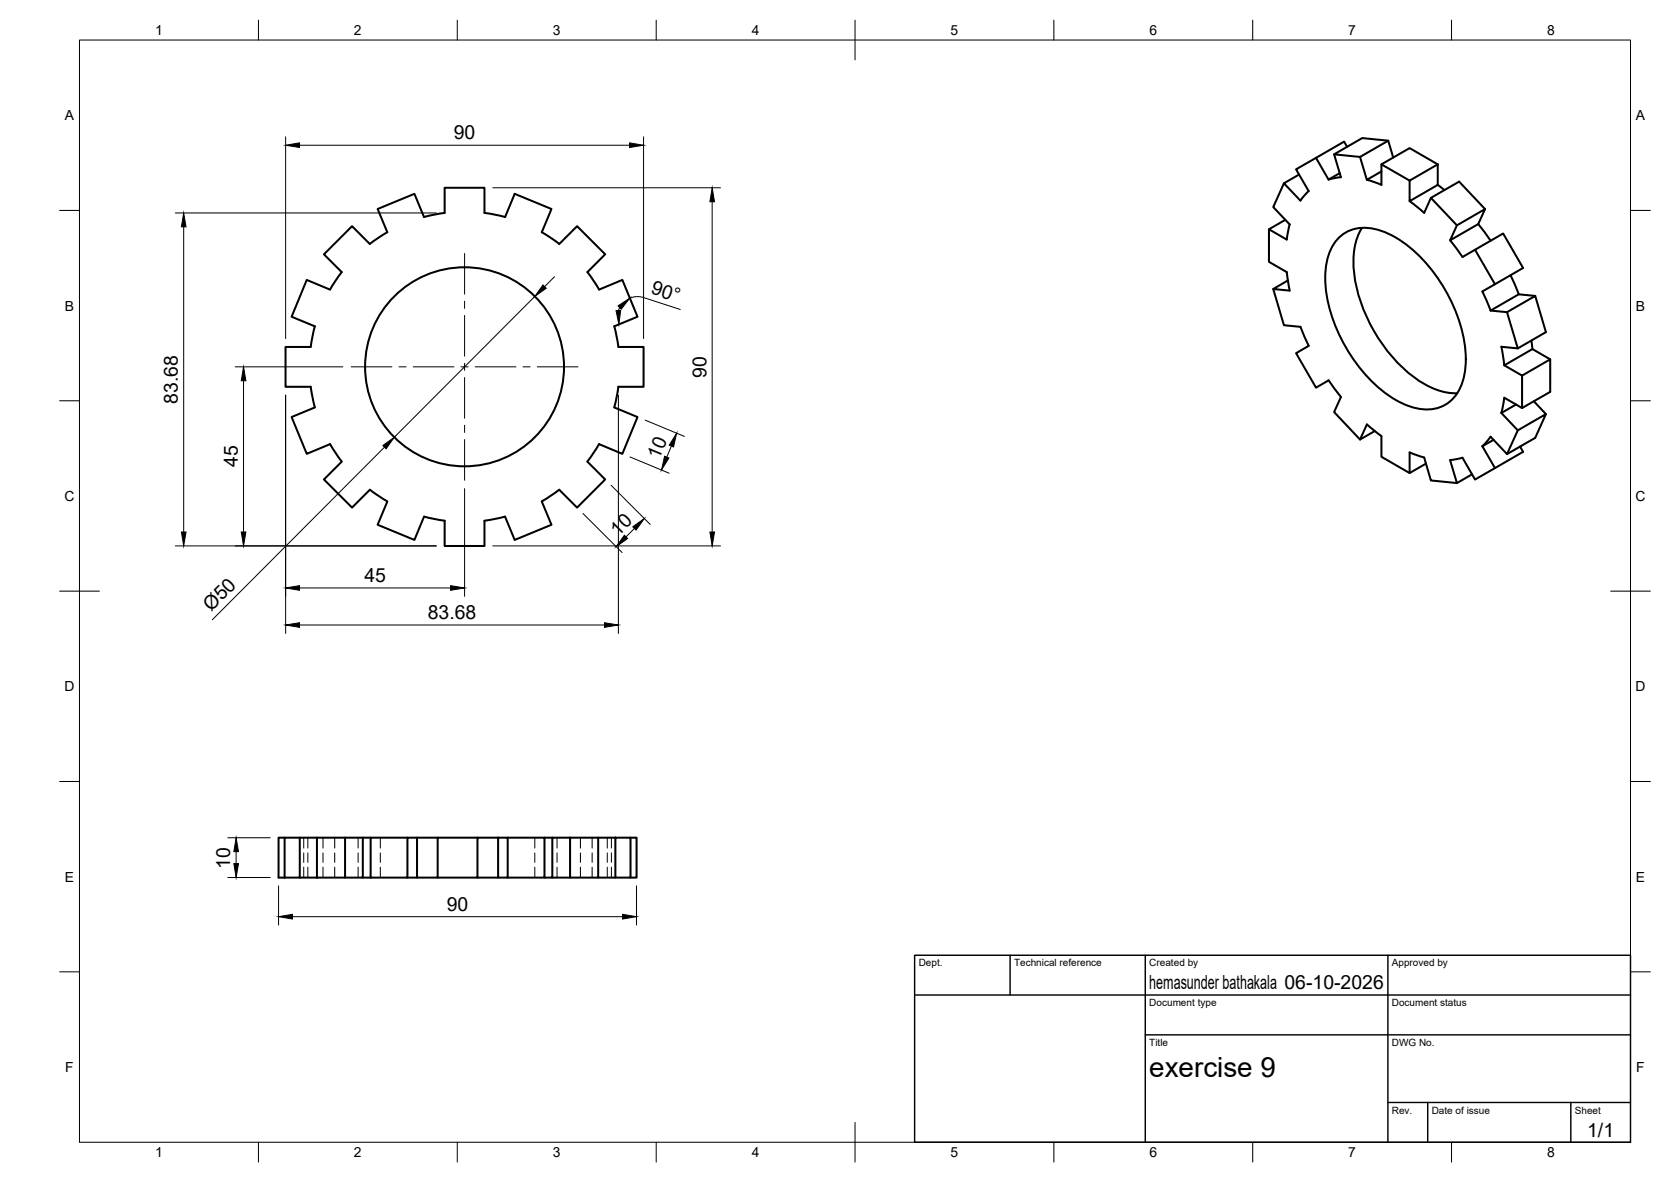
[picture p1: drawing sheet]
<svg xmlns="http://www.w3.org/2000/svg" width="420mm" height="297mm" viewBox="0 0 420 297" stroke-linecap="round" stroke-linejoin="round" font-family="sans-serif">
<!-- layer: Visible -->
<g fill="none" stroke="#000" stroke-width=".51">
<path d="M330.9 39.7l3.2 5.4 2.7-1.6M335.4 38.8l6.6 .6 7.1-4 1.2 4.2M338.7 36.9l-.7-1.3-12.1 7 3.2 5.4-2.1 2.4-4.2-4.3 3.8-2.2M342 39.4l1.7 5.8 3.6-2.1M349.1 35.4l-6.6-.7-7.1 4.1 1.8 5.7M106.6 54.6l-2.4-5.9-9.2 3.8 2.4 5.9-4.4 2.9-4.5-4.5-7.1 7.1 4.5 4.5-2.9 4.4M127 54.5l-5.2-1v-6.3h-10v6.3l-5.2 1M127 54.6l2.4-5.9 9.3 3.8-2.5 5.9 4.4 2.9 4.5-4.5 7.1 7.1-4.5 4.5 2.9 4.4M319.1 57.6v8.2l4.4 2.6M322.8 46.1l-2.7 5.9 4.2 4.4-.8 3.8-4.4-2.6 4.1-2.3M336.8 59.6a10.1 10.1 0 0 1 10.7-1.5 32.1 32.1 0 0 1 15.4 13.9 35.5 35.5 0 0 1 5.6 20.2 11.2 11.2 0 0 1-5.7 9.8 12.8 12.8 0 0 1-11.9-1.5 39.1 39.1 0 0 1-17.7-30.6 14.1 14.1 0 0 1 3.6-10.3zM337.2 44.5l-3.1 .6"/>
<path d="M342.5 57.3a19.3 19.3 0 0 0-1.6 14 40.1 40.1 0 0 0 16.5 24.8 16.4 16.4 0 0 0 9 2.7M347.3 41.3l7.1 4.1M354.4 50.5l3.7 3 1.7-3.8 7.1-4.1 6.5 6.9M354.4 45.4l7.1-4.1v5.2l-7.1 4.1zM359.8 49.7l6.5 6.9M361.5 41.3l-7.1-4.1-7.1 4.1v5.2l-3.6-1.3M361.5 46.5l1.7 1.3M366.3 56.6l7.1-4.1-1.7 3.8-7.1 4.1zM371.7 56.3l3.1 4.2M83 72.8l-5.9-2.5-3.8 9.3 5.9 2.4M150.6 72.8l5.9-2.5 3.8 9.3-5.8 2.4M320.1 72.6l2.7 9.1 4.2 .4"/>
<path d="M323.5 68.4l.8 4.6M323.8 70.5l-3.7 2.1 4.2 .4M364.6 60.4l3.1 4.2 10.3-5.9 5 8.6-10.3 5.9 2.1 4.8M370.9 62.8l5 8.6M378.9 78.5l2.7 9.1M379.8 69.2l2.1 4.8M386 74.4l-4.1-.4-7.1 4 4.1 .5 7.1-4.1 2.7 9.1-7.1 4.1-4.1-.5 .7 4.7M79.2 82l-1.1 5.2h-6.3v10h6.3l1.1 5.2M154.5 82l1 5.2h6.3v10h-6.3l-1 5.2M327 82.1l2.1 4.8M329.1 86.9l-3.2 1.9 5 8.6 3.2-1.8M334.1 95.6l3.1 4.2-1.8 3.8 6.6 6.9 3.7-2.2"/>
<path d="M378.2 91.8l4.5 2.6 7.1-4.1v8.2l-7.1 4-4.5-2.6-.7 3.9M382.7 94.4v8.1M385.1 85.6l.2 2.1M389.8 90.3l-4.5-2.6-7.1 4.1M79.2 102.4l-5.9 2.4 3.8 9.3 5.9-2.5M83 111.6l2.9 4.4M85.9 116l-4.5 4.5 7.1 7.1 4.5-4.5 4.4 2.9M147.7 116l4.5 4.5-7.1 7.1-4.5-4.5-4.4 2.9M150.6 111.6l-2.9 4.4M154.5 102.4l5.8 2.4-3.8 9.3-5.9-2.5M343.7 106.7l-1.7 3.8M343.7 106.6l3.7 3-.1 5.2 7.1 4.1 4.1-2.4"/>
<path d="M354.4 118.9v-5.2l3.7 1.3 1.7 5.7 6.5 .7 3.8-2.2M364.6 115.6l1.7 5.8M372.7 112.1l3.2 5.5M375.5 110.5l-2.8 1.6M377.5 103.8l4.1 4.3 7.1-4-2.7 5.9-7.1 4.1-4.1-4.4-2.1 2.4M381.2 101.7l-3.7 2.1M381.6 108.1l-2.7 6M382.2 112.2l.8 1.3-12.1 7-3.2-5.5-3.1 .6M385.7 100.8l3 3.3M97.4 126l-2.4 5.9 9.2 3.8 2.4-5.9M127 129.8l-5.2 1.1v6.3h-10v-6.3l-5.2-1.1M136.2 126l2.5 5.9-9.3 3.8-2.4-5.9"/>
<path d="M71.6 210.5h-1.6v10h1.6M75.4 210.5h-3.8v10M79.7 210.5h-4.3v10h-3.8M86.8 210.5h-7.1v10M91.2 210.5h-4.4v10h-7.1M93.2 210.5h-2v10h-4.4M102.4 210.5h-9.2v10M104.9 210.5h-2.5v10h-9.2M110 210.5h-5.1v10h-2.5M120.1 210.5h-10.1v10h-5.1M125.2 210.5h2.5v10h-2.5zM125.2 210.5h-5.1v10h-10.1"/>
<path d="M127.7 210.5h9.2v10h-9.2M136.9 210.5h2M143.3 210.5h7.1v10h-7.1zM143.3 210.5h-4.4v10h-2M150.4 210.5h4.3M154.7 210.5h3.8v10h-3.8zM158.5 210.5h1.6v10h-1.6M75.4 220.5h4.3M91.2 220.5h2M120.1 220.5h5.1M138.9 220.5h4.4M150.4 220.5h4.3"/>
<circle cx="116.8" cy="92.2" r="25"/>
</g>
<!-- layer: Hidden -->
<g fill="none" stroke="#000" stroke-width=".25">
<path d="M76.4 210.5v2.6M76.4 214.3v2.4M76.4 217.9v2.6M77.4 210.5v2.6M77.4 214.3v2.4M77.4 217.9v2.6M81.2 210.5v2.6M81.2 214.3v2.4M81.2 217.9v2.6M84.2 210.5v2.6M84.2 214.3v2.4M84.2 217.9v2.6"/>
<path d="M90 210.5v2.6M90 214.3v2.4M90 217.9v2.6M95.6 210.5v2.6M95.6 214.3v2.4M95.6 217.9v2.6M134.5 210.5v2.6M134.5 214.3v2.4M134.5 217.9v2.6M140.1 210.5v2.6M140.1 214.3v2.4M140.1 217.9v2.6"/>
<path d="M145.9 210.5v2.6M145.9 214.3v2.4M145.9 217.9v2.6M148.9 210.5v2.6M148.9 214.3v2.4M148.9 217.9v2.6M152.7 210.5v2.6M152.7 214.3v2.4M152.7 217.9v2.6M153.7 210.5v2.6M153.7 214.3v2.4M153.7 217.9v2.6"/>
</g>
<!-- layer: BORDER -->
<g fill="none" stroke="#000" stroke-width=".25">
<path d="M20 10.1h390v276.9h-390zM65 5.1v5M115 5.1v5M165 5.1v5M215 5.1v10M265 5.1v5M315 5.1v5M365 5.1v5M15 52.9h5M410 52.9h5M15 100.7h5M410 100.7h5"/>
<path d="M15 148.6h10M405 148.6h10M15 196.4h5M410 196.4h5M15 244.2h5M410 244.2h5M65 287v5M115 287v5M165 287v5M215 282.1v9.9M265 287v5M315 287v5"/>
<path d="M365 287v5"/>
</g>
<!-- layer: TITLEBLOCK -->
<path d="M230 240.1h180v46.9h-180zM230 250h180M254 240.1v9.9M288 240.1v46.9M349 240.1v46.9M288 260.1h122M349 277.1h61M359 277.1v9.9M395 277.1v9.9" fill="none" stroke="#000" stroke-width=".36"/>
<!-- layer: Smart Centers -->
<g fill="none" stroke="#000" stroke-width=".25">
<path d="M116.8 63.7v10.2M116.8 75.7v1.8M116.8 79.3v10.2M88.3 92.2h10.3M100.3 92.2h1.8M103.9 92.2h10.2M115.9 92.2h1.8M116.8 91.3v1.8M116.8 94.9v10.2M119.5 92.2h10.2M131.5 92.2h1.8M135.1 92.2h10.2"/>
<path d="M116.8 106.9v1.8M116.8 110.5v10.2"/>
</g>
<!-- layer: FD_Dimensions -->
<g fill="none" stroke="#000" stroke-width=".25">
<path d="M71.8 34.4v50.7M75.3 36.5h83M161.8 34.4v50.7M44.1 53.5h65.6M46.2 57v76.7M123.9 47.2h57.3M179.1 50.7v83M134.5 74.5l-35.4 35.4M139.4 69.5l-2.5 2.5M155.8 77.3l-.3 .7M158.4 74.9l1.1-.3h1.8l9.7 3.2M59.1 92.2h27.1"/>
<path d="M61.2 95.7v38M71.8 99.3v59.9M155.5 99.3v59.9M96.7 112.4l-43.3 43.4M158.4 114.8l9.9 4.1M162.2 105.6l9.9 4.1M168.8 112.1l-1.1 2.8M44.1 137.2h65.6M116.8 122.8v27.1M123.9 137.2h57.3M146.6 129l9.8 9.9M153.6 121.9l9.9 9.9"/>
<path d="M159.5 132.8l-2.1 2.1M75.3 147.8h38M75.3 157.1h76.7M57.3 210.5h10.6M59.4 214v3M57.3 220.5h10.6M70 222.6v9.9M73.6 230.4h82.9M160 222.6v9.9"/>
</g>
<g fill="#000" stroke="#000" stroke-width=".25">
<path d="M71.8 36.5l3.5-.6v1.2zM158.3 35.9l3.5 .6-3.5 .6zM46.2 53.5l.6 3.5h-1.2zM179.1 47.2l.6 3.5h-1.2zM136.5 71.6l.9 .8-2.9 2.1zM155.4 76.9l3-2-2.2 2.8zM154.9 78h1.2l-.5 3.5zM61.2 92.2l.6 3.5h-1.1zM96.3 112l2.8-2.1-2 2.9zM167.1 114.6l1.1 .5-1.9 3zM170.1 108.9l-.7 3.4-1.1-.4zM45.6 133.7h1.2l-.6 3.5z"/>
<path d="M60.7 133.7h1.1l-.6 3.5zM157 134.5l.8 .8-2.9 2.1zM159.1 132.4l2.9-2.1-2.1 2.9zM178.5 133.7h1.2l-.6 3.5zM71.8 147.8l3.5-.6v1.1zM71.8 157.1l3.5-.6v1.2zM113.3 147.2l3.5 .6-3.5 .5zM152 156.5l3.5 .6-3.5 .6zM58.8 217h1.2l-.6 3.5zM59.4 210.5l.6 3.5h-1.2zM70 230.4l3.6-.6v1.2zM156.5 229.8l3.5 .6-3.5 .6z"/>
</g>
<text font-size="7" x="289" y="270.6">exercise 9</text>
<g font-size="4.9">
<text x="114.1" y="35">90</text>
<text x="163.4" y="73.8" transform="rotate(18 163.4 73.8)">90°</text>
<text x="177.6" y="94.9" transform="rotate(-90 177.6 94.9)">90</text>
<text x="44.7" y="101.5" transform="rotate(-90 44.7 101.5)">83.68</text>
<text x="59.8" y="117.3" transform="rotate(-90 59.8 117.3)">45</text>
<text x="165.8" y="115.6" transform="rotate(-67 165.8 115.6)">10</text>
<text x="155.4" y="134.8" transform="rotate(-45 155.4 134.8)">10</text>
<text x="91.7" y="146.3">45</text>
<text x="53.1" y="153.8" transform="rotate(-45 53.1 153.8)">Ø50</text>
<text x="107.5" y="155.6">83.68</text>
<text x="57.9" y="218.4" transform="rotate(-90 57.9 218.4)">10</text>
<text x="112.3" y="228.9">90</text>
<text x="289" y="248.5">hemasunder bathakala 06-10-2026</text>
<text x="399.1" y="285.7">1/1</text>
</g>
<g font-size="3.5">
<text x="39" y="8.8">1</text>
<text x="89" y="8.8">2</text>
<text x="139" y="8.8">3</text>
<text x="189" y="8.8">4</text>
<text x="239" y="8.8">5</text>
<text x="289" y="8.8">6</text>
<text x="339" y="8.8">7</text>
<text x="389" y="8.8">8</text>
<text x="16.3" y="30.2">A</text>
<text x="411.3" y="30.2">A</text>
<text x="16.3" y="78">B</text>
<text x="411.3" y="78">B</text>
<text x="16.2" y="125.9">C</text>
<text x="411.2" y="125.9">C</text>
<text x="16.2" y="173.7">D</text>
<text x="411.2" y="173.7">D</text>
<text x="16.3" y="221.6">E</text>
<text x="411.3" y="221.6">E</text>
<text x="16.4" y="269.4">F</text>
<text x="411.4" y="269.4">F</text>
<text x="39" y="290.8">1</text>
<text x="89" y="290.8">2</text>
<text x="139" y="290.8">3</text>
<text x="189" y="290.8">4</text>
<text x="239" y="290.8">5</text>
<text x="289" y="290.8">6</text>
<text x="339" y="290.8">7</text>
<text x="389" y="290.8">8</text>
</g>
<g font-size="2.5">
<text x="231" y="242.9">Dept.</text>
<text x="255" y="242.9">Technical reference</text>
<text x="289" y="242.9">Created by</text>
<text x="350" y="242.9">Approved by</text>
<text x="289" y="252.8">Document type</text>
<text x="350" y="252.8">Document status</text>
<text x="289" y="262.9">Title</text>
<text x="350" y="262.9">DWG No.</text>
<text x="350" y="279.9">Rev.</text>
<text x="360" y="279.9">Date of issue</text>
<text x="396" y="279.9">Sheet</text>
</g>
</svg>
